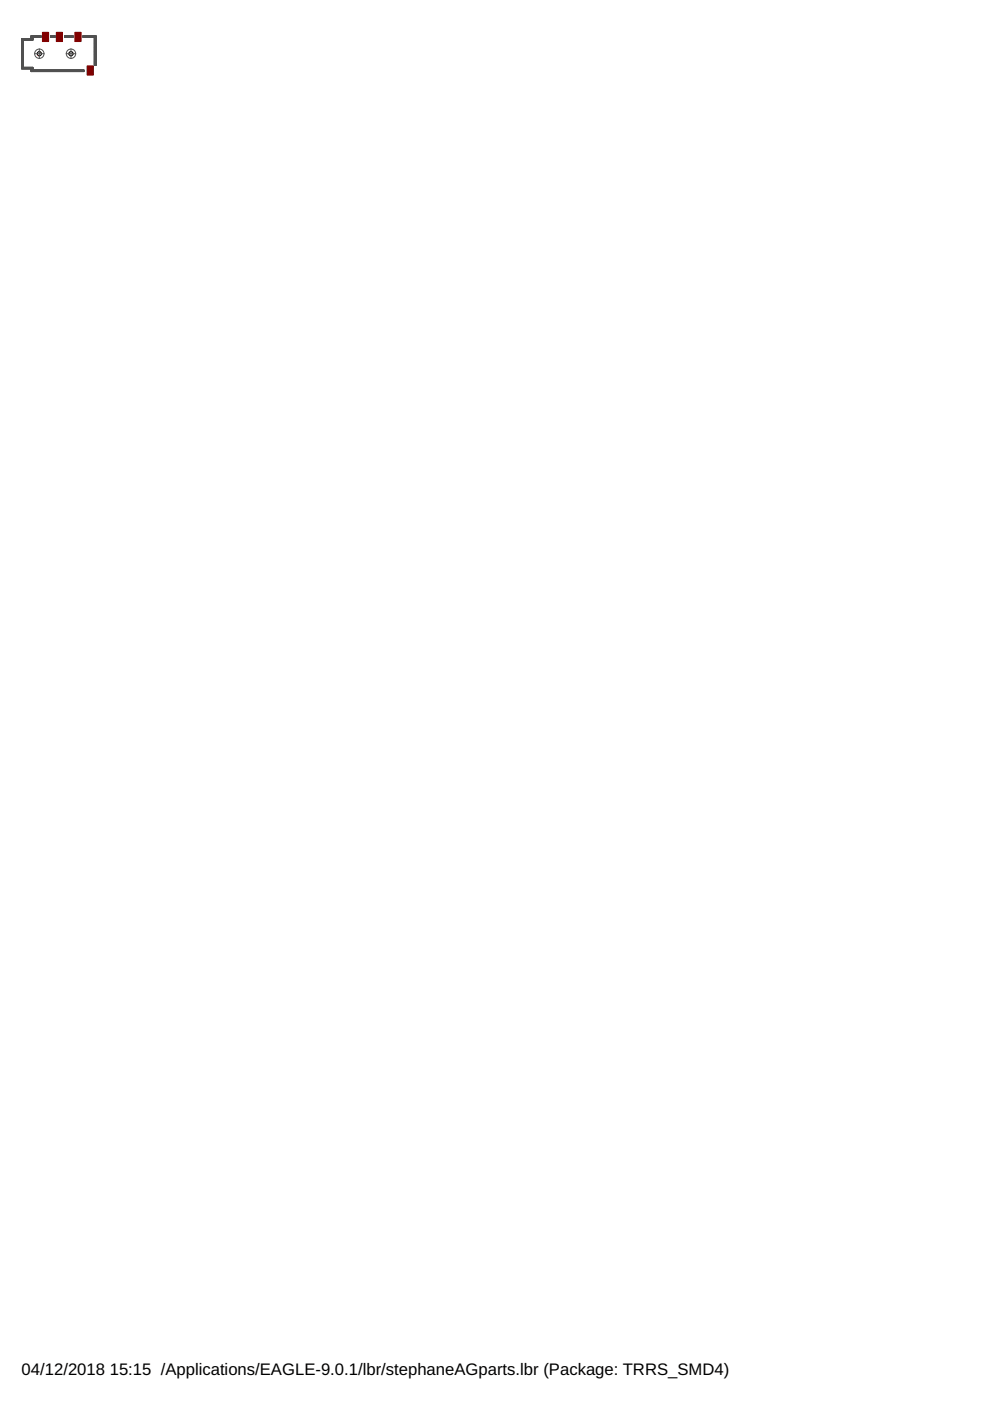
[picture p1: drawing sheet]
<svg xmlns="http://www.w3.org/2000/svg" width="210mm" height="297mm" viewBox="0 0 210 297" stroke-linecap="round" stroke-linejoin="round" font-family="sans-serif">
<g fill="#800000" stroke="#800000" stroke-width=".21">
<path d="M15.9 6.9h1.3v1.9h-1.3z"/>
<path d="M11.9 6.9h1.4v1.9h-1.4z"/>
<path d="M9 6.9h1.3v1.9h-1.3z"/>
<path d="M18.5 14h1.3v1.9h-1.3z"/>
</g>
<g fill="none" stroke="#505050" stroke-width=".21">
<path d="M4.6 14.2l2.4 .1v.5M4.6 14.6h2.4M4.6 14.5h2.4M4.6 14.4h2.4M4.6 14.3h2.4M4.6 14.2h.4M4.6 14.1h.4M4.6 14h.4M4.6 13.9h.4M4.6 13.8h.4M4.6 13.7h.4M4.6 13.6h.4"/>
<path d="M4.6 13.5h.4M4.6 13.4h.4M4.6 13.3h.4M4.6 13.2h.4M4.6 13.1h.4M4.6 13h.4M4.6 12.9h.4M4.6 12.8h.4M4.6 12.7h.4M4.6 12.6h.4M4.6 12.5h.4M4.6 12.4h.4"/>
<path d="M4.6 12.3h.4M4.6 12.2h.4M4.6 12.1h.4M4.6 12h.4M4.6 11.9h.4M4.6 11.8h.4M4.6 11.7h.4M4.6 11.6h.4M4.6 11.5h.4M4.6 11.4h.4M4.6 11.3h.4M4.6 11.2h.4"/>
<path d="M4.6 11.1h.4M4.6 11h.4M4.6 10.9h.4M4.6 10.8h.4M4.6 10.7h.4M4.6 10.6h.4M4.6 10.5h.4M4.6 10.4h.4M4.6 10.3h.4M4.6 10.2h.4M4.6 10.1h.4M4.6 10h.4"/>
<path d="M4.6 9.9h.4M4.6 9.8h.4M4.6 9.7h.4M4.6 9.6h.4M4.6 9.5h.4M4.6 9.4h.4M4.6 9.3h.4M4.6 9.2h.4M4.6 9.1h.4M4.6 9h.4M4.6 8.9h.4M4.6 8.8h.4"/>
<path d="M4.6 8.7h.4M4.6 8.6h.4M4.6 8.5h2.4M4.6 8.4h2.4M4.6 8.3h2.4M4.6 8.2h2.4M5 8.5v5.8M6.6 14.8h11.2v.4l-11.2-.1M6.6 7.9h2.1v-.3h-2.1v.6M6.6 14.6v.6M6.6 15.1h11.2M6.6 15h11.2"/>
<path d="M6.6 14.9h11.2M6.6 14.8h.4M6.6 14.7h.4M6.6 8.1h.4M6.6 8h.4M6.6 7.9h2.1M6.6 7.8h2.1M6.6 7.7h2.1M6.6 7.6h2.1M7 7.9v.6h-2.4M7 8.2h-2.4v6.4h2.4M10.7 7.6h1v.3h-1z"/>
<path d="M10.7 7.9h1M10.7 7.8h1M10.7 7.7h1M10.7 7.6h1M10.9 7.6v.3M11.5 7.6v.3M13.7 7.6h1.8v.3h-1.8zM13.7 7.9h1.8M13.7 7.8h1.8M13.7 7.7h1.8M13.7 7.6h1.8M17.6 7.9h2.7"/>
<path d="M17.6 7.8h2.7M17.6 7.7h2.7M17.6 7.6h2.7M20 8.5h.3M20 7.9v6h.3v-6.3h-2.7v.3h2.7M20 8.1h.3M20 13.8h.3M20 13.7h.3M20 13.6h.3M20 13.5h.3M20 13.4h.3M20 13.3h.3"/>
<path d="M20 13.2h.3M20 13.1h.3M20 13h.3M20 12.9h.3M20 12.8h.3M20 12.7h.3M20 12.6h.3M20 12.5h.3M20 12.4h.3M20 12.3h.3M20 12.2h.3M20 12.1h.3"/>
<path d="M20 12h.3M20 11.9h.3M20 11.8h.3M20 11.7h.3M20 11.6h.3M20 11.5h.3M20 11.4h.3M20 11.3h.3M20 11.2h.3M20 11.1h.3M20 11h.3M20 10.9h.3"/>
<path d="M20 10.8h.3M20 10.7h.3M20 10.6h.3M20 10.5h.3M20 10.4h.3M20 10.3h.3M20 10.2h.3M20 10.1h.3M20 10h.3M20 9.9h.3M20 9.8h.3M20 9.7h.3"/>
<path d="M20 9.6h.3M20 9.5h.3M20 9.4h.3M20 9.3h.3M20 9.2h.3M20 9.1h.3M20 9h.3M20 8.9h.3M20 8.8h.3M20 8.7h.3M20 8.6h.3M20 8.4h.3"/>
<path d="M20 8.3h.3M20 8.2h.3M20 8h.3"/>
</g>
<circle cx="15" cy="11.4" r=".44" fill="none" stroke="#f90" stroke-width=".21"/>
<circle cx="15" cy="11.4" r=".44" fill="#fff" stroke="#000" stroke-width=".21"/>
<circle cx="8.3" cy="11.4" r=".44" fill="none" stroke="#f90" stroke-width=".21"/>
<circle cx="8.3" cy="11.4" r=".44" fill="#fff" stroke="#000" stroke-width=".21"/>
<g fill="none" stroke="#505050" stroke-width=".21">
<path d="M7.3 11.4h2.1M8.3 10.4v2M14 11.4h2.1M15 10.4v2"/>
<circle cx="8.3" cy="11.4" r=".99"/>
<circle cx="15" cy="11.4" r=".99"/>
</g>
<g font-size="3.5">
<text x="4.6" y="291.4">04/12/2018</text>
<text x="23.3" y="291.4">15:15 /Applications/EAGLE-9.0.1/lbr/stephaneAGparts.lbr (Package: TRRS_SMD4)</text>
</g>
</svg>
